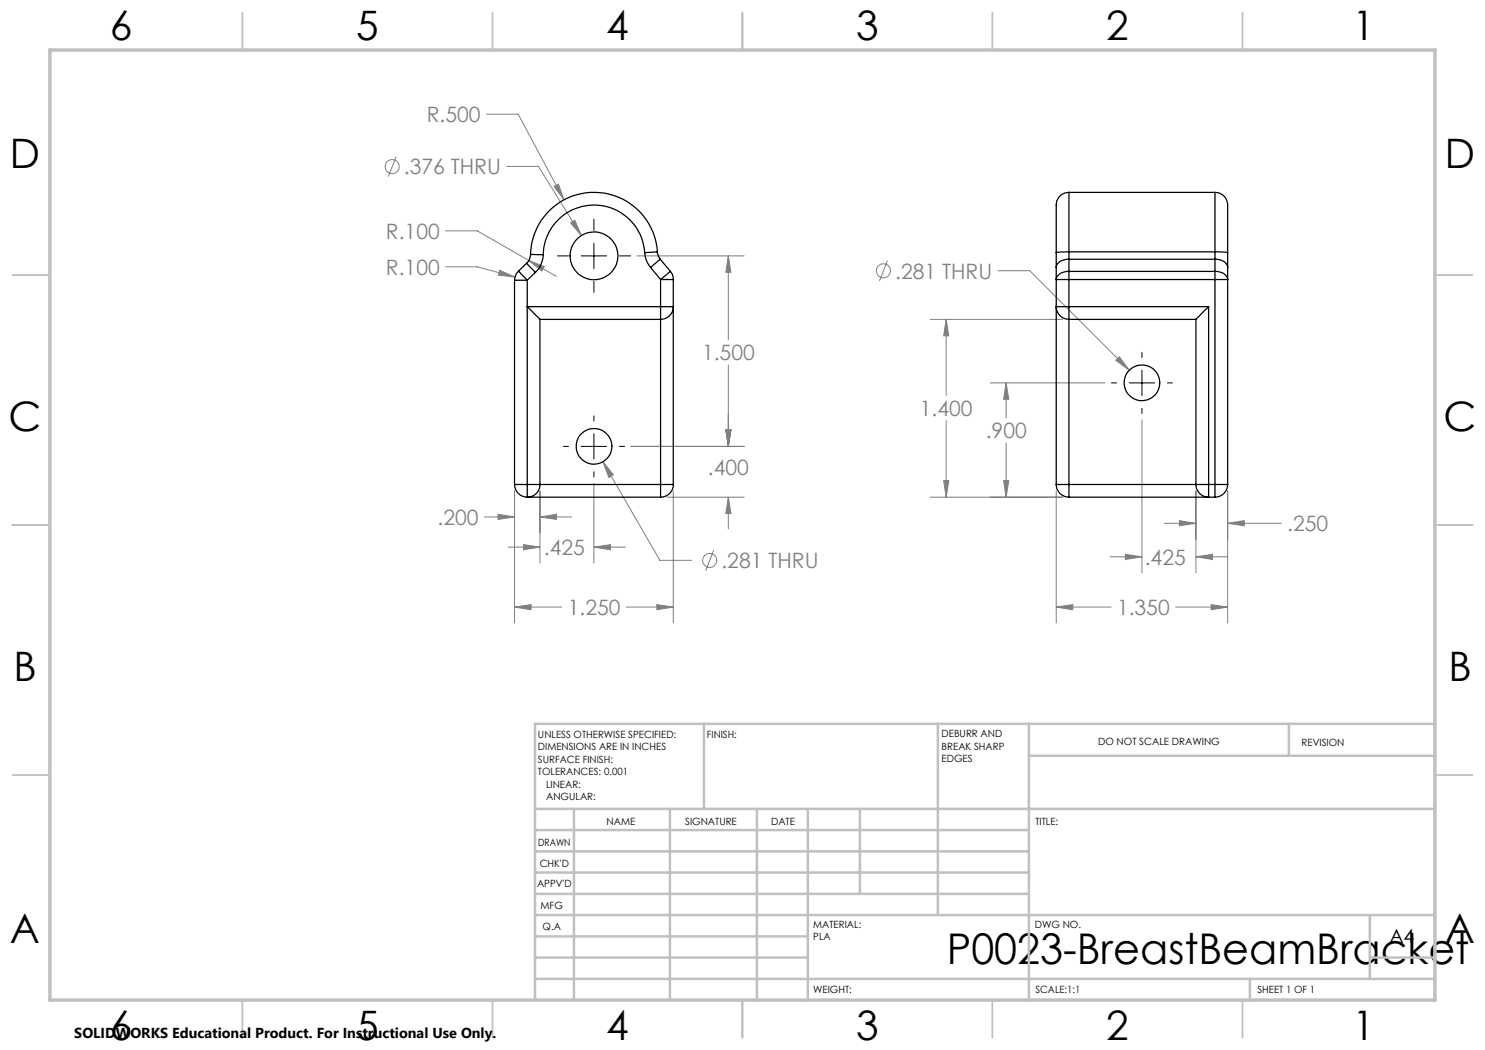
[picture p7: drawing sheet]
<svg xmlns="http://www.w3.org/2000/svg" width="297mm" height="210mm" viewBox="0 0 297 210" stroke-linecap="round" stroke-linejoin="round" font-family="sans-serif">
<g fill="none" stroke="#808080" stroke-width=".2">
<path d="M79.2 31.3l-1.6 4M97.3 22.9h6.3l9.2 17.1M101.4 33.3h6.3l8.6 13.8M110.8 37.3l.9-.5 1.1 3.2zM89.1 46.2h6.4l15.8 9.1M89.1 53.4h6.4l7.5 2M99.9 54.1l3.1 1.3-3.3-.4zM105.8 52.1l3.1 1.2-.5 .9zM114.1 44.6l.9-.5 1.3 3zM127.4 51.2h21.4M145.7 51.2l.5 3.3h-1zM145.7 51.2v16.8"/>
<path d="M177.5 52.2l-1.6 4M199.6 54.1h6.4l19.8 19.9M145.7 73v16.3M186.1 63.9h26.4M189.2 63.9l.6 3.3h-1.1zM189.2 63.9v15.2M198 76.6h23M201.2 76.6l.6 3.3h-1.1zM201.2 76.6v7M223.2 72.1l.7-.7 1.9 2.6zM102.9 98.2v26.4M108 98.2v14.4"/>
<path d="M118.8 96.7v15.9M120.6 92.3l2.1 2.7-.9 .5zM120.6 92.3l11.4 19.8h6.3M126.2 89.3h22.6M133.4 99.4h15.4M134.7 98.2v26.4M145.2 86h1l-.5 3.3zM145.7 99.4l.5 3.3h-1zM145.7 99.4v6.4M186.1 99.4h26.4M188.7 96.1h1.1l-.6 3.3zM189.2 84.1v15.3"/>
<path d="M200.7 96.1h1.1l-.6 3.3zM201.2 88.6v10.8M211.2 98.2v26.4M228.4 84v30.5M239.2 98.2v16.3M245.5 98.2v26.4M96.9 103.4h6M99.6 102.9l3.3 .5-3.3 .5zM101.6 109.4h6.4M104.7 108.9l3.3 .5-3.3 .6zM108 103.4l3.3-.5v1zM108 103.4h6.3"/>
<path d="M118.8 109.4l3.3-.5v1.1zM118.8 109.4h6.3M142.7 110.1l-1.6 4M222 111.4h6.4M225.1 110.9l3.3 .5-3.3 .5zM232.8 104.7h6.4M235.9 104.1l3.3 .6-3.3 .5zM239.2 111.4l3.3-.5v1zM239.2 111.4h6.3M245.5 104.7l3.3-.6v1.1zM245.5 104.7h10.8M102.9 121.4l3.3-.5v1z"/>
<path d="M102.9 121.4h9.5M125.3 121.4h9.4M131.4 120.9l3.3 .5-3.3 .5zM211.2 121.4l3.4-.5v1zM211.2 121.4h11M235.1 121.4h10.4M242.2 120.9l3.3 .5-3.3 .5z"/>
<circle cx="78.4" cy="33.3" r="1.4"/>
<circle cx="176.7" cy="54.2" r="1.41"/>
<circle cx="142" cy="112.1" r="1.41"/>
</g>
<g fill="none" stroke="#000" stroke-width=".2">
<path d="M111.5 51.2h2.2M116.2 51.2h5.1M118.8 43.8v2.3M118.8 48.6v5.1M118.8 56.3v2.2M123.9 51.2h2.2M222.3 76.6h1M225.8 76.6h5.1M228.4 70.5v1M228.4 74v5.1M233.5 76.6h1M112.7 89.3h1"/>
<path d="M116.2 89.3h5.1M118.8 83.2v1M118.8 86.7v5.1M118.8 94.4v1M123.9 89.3h1M228.4 81.7v1"/>
</g>
<g fill="none" stroke="#c0c0c0" stroke-width=".35">
<path d="M48.5 2.5v7.5M98.5 2.5v7.5M148.5 2.5v7.5M198.5 2.5v7.5M248.5 2.5v7.5M2.5 55h7.5M287 55h7.5M2.5 105h7.5M287 105h7.5M2.5 155h7.5M287 155h7.5M48.5 200v7.5"/>
<path d="M98.5 200v7.5M148.5 200v7.5M198.5 200v7.5M248.5 200v7.5"/>
</g>
<g fill="none" stroke="#c0c0c0" stroke-width=".5">
<path d="M140.8 144.8v17M187.6 144.8v38.2M205.8 144.8v55.2M205.8 151.2h81.2M257.8 144.8v6.4M287 144.8h-180v55.2M107 161.8h180M107 178.8h98.8M107 174.5h98.8M107 170.3h98.8M107 166h98.8M114.8 161.8v38.2"/>
<path d="M134 161.8v38.2M151.4 161.8v38.2M161.6 161.8v38.2M172 161.8v17M107 195.8h180M107 191.5h54.6M107 187.3h54.6M107 183h180M250 195.8v4.2M274 191.5h13M274 183v12.8"/>
</g>
<path d="M10 10h277v190h-277z" fill="none" stroke="#c0c0c0" stroke-width=".7"/>
<path d="M110.8 37.3l2 2.7-1.1-3.2zM114.1 44.6l2.2 2.5-1.3-3zM99.6 102.9l3.3 .5-3.3 .5zM108 103.4l3.3-.5v1zM120.6 92.3l1.2 3.2 .9-.5zM145.7 99.4l.5 3.3h-1zM145.2 86h1l-.5 3.3zM105.8 52.1l2.6 2.1 .5-.9zM99.9 54.1l-.2 .9 3.3 .4zM145.7 51.2l.5 3.3h-1zM145.2 86h1l-.5 3.3zM104.7 108.9l3.3 .5-3.3 .6zM118.8 109.4l3.3-.5v1.1zM102.9 121.4l3.3-.5v1zM131.4 120.9l3.3 .5-3.3 .5zM235.9 104.1l3.3 .6-3.3 .5zM245.5 104.7l3.3-.6v1.1zM189.2 63.9l.6 3.3h-1.1zM188.7 96.1h1.1l-.6 3.3zM200.7 96.1h1.1l-.6 3.3zM201.2 76.6l.6 3.3h-1.1zM225.1 110.9l3.3 .5-3.3 .5zM239.2 111.4l3.3-.5v1zM223.2 72.1l2.6 1.9-1.9-2.6zM211.2 121.4l3.4-.5v1zM242.2 120.9l3.3 .5-3.3 .5z" fill="#808080"/>
<g fill="none" stroke="#000" stroke-width=".25">
<path d="M213.8 38.5a2.74 2.74 0 0 0-2.6 3.4v8.6M213.8 38.5v11.9M213.8 38.5h29.2M243 38.5a2.74 2.74 0 0 1 2.5 3.4v8.6M243 38.5v11.9M102.9 56h2.5M102.9 56v40.9M103.7 54.2l1.7 1.8M103.7 54.2a2.54 2.54 0 0 0-.8 1.8M105.3 52.7l1.8 1.8M105.3 52.7l-1.6 1.5M105.4 56v40.9"/>
<path d="M106.1 50.9h2.6M106.1 50.9a2.39 2.39 0 0 1-.8 1.8M107.1 54.5l-1.7 1.5M108.7 50.9a5.3 5.3 0 0 1-1.6 3.6M128.9 50.5a10.2 10.2 0 0 0-10.3-9.5 10.2 10.2 0 0 0-9.9 9.9M128.9 50.5a5.2 5.2 0 0 0 1.2 3M130.1 53.5l2 2.4M131.5 50.4a12.7 12.7 0 0 0-13-11.9 12.7 12.7 0 0 0-12.4 12.4M131.5 50.4l-2.6 .1M131.5 50.4l.1 .6 .4 .8M132 51.8l-1.9 1.7M132 51.8l2.1 2.5"/>
<path d="M132.1 55.9h2.6M132.1 55.9v5.4M134.1 54.3l-2 1.6M134.1 54.3a2.44 2.44 0 0 1 .6 1.6M134.7 55.9v41M211.2 50.5v3M211.2 53.5v43.4M213.8 54.3v1.6M213.8 54.3a2.2 2.2 0 0 0-2.6 1.6h2.6M213.8 51.8a2.2 2.2 0 0 0-2.6 1.7M213.8 50.4v1.4M213.8 50.4l-2.6 .1"/>
<path d="M213.8 51.8v2.5M213.8 55.9v5.4M213.8 55.9h29.2M213.8 54.3h29.2M213.8 51.8h29.2M213.8 50.4h29.2M243 54.3a2.2 2.2 0 0 1 2.5 1.6h-2.5M243 54.3v1.6M243 51.8a2.2 2.2 0 0 1 2.5 1.7M243 50.4v1.4M243 50.4l2.5 .1M243 51.8v2.5"/>
<path d="M243 55.9v41M245.5 50.5v3M245.5 53.5v43.4M108 63.9v33M108 63.9h24.1M132.1 61.3h2.4a1.24 1.24 0 0 1-.3 1.5l-.9 .8-1.2 .3M132.1 61.3h-26.7l2.6 2.6M132.1 61.3v2.6M132.1 63.9v33M213.8 61.3v2.6M213.8 61.3h-2.5a2.5 2.5 0 0 0 2.5 2.6M213.8 63.9h25.4"/>
<path d="M213.8 61.3h27.9M213.8 63.9v33M239.2 63.9v33M241.7 61.3l-2.5 2.6M241.7 61.3v35.6M102.9 96.9a2.59 2.59 0 0 0 2.5 2.5M102.9 96.9h2.5M105.4 96.9h2.6M105.4 96.9v2.5M105.4 99.4h26.7M108 96.9a2.53 2.53 0 0 1-2.6 2.5M108 96.9h24.1"/>
<path d="M132.1 96.9h2.6M132.1 96.9v2.5M134.7 96.9a2.53 2.53 0 0 1-2.6 2.5M211.2 96.9a2.53 2.53 0 0 0 2.6 2.5M211.2 96.9h2.6M213.8 96.9v2.5M213.8 96.9h25.4M213.8 99.4h29.2M239.2 96.9a2.47 2.47 0 0 0 2.5 2.5v-2.5M239.2 96.9h2.5M241.7 96.9h1.3M243 96.9h2.5"/>
<path d="M243 96.9v2.5M245.5 96.9a2.53 2.53 0 0 1-2.5 2.5"/>
<circle cx="118.8" cy="51.2" r="4.8"/>
<circle cx="228.4" cy="76.6" r="3.6"/>
<circle cx="118.8" cy="89.3" r="3.6"/>
</g>
<text font-size="8.5" x="189.4" y="192.7">P0023-BreastBeamBracket</text>
<g font-size="8.1">
<text x="22" y="8">6</text>
<text x="71.2" y="8">5</text>
<text x="121.2" y="8">4</text>
<text x="171.3" y="8">3</text>
<text x="221.3" y="8">2</text>
<text x="270.5" y="8">1</text>
<text x="2" y="33.6">D</text>
<text x="289" y="33.6">D</text>
<text x="1.7" y="86.1">C</text>
<text x="288.7" y="86.1">C</text>
<text x="2.7" y="136.1">B</text>
<text x="289.7" y="136.1">B</text>
<text x="2" y="188.6">A</text>
<text x="289" y="188.6">A</text>
<text x="22" y="208">6</text>
<text x="71.2" y="208">5</text>
<text x="121.2" y="208">4</text>
<text x="171.3" y="208">3</text>
<text x="221.3" y="208">2</text>
<text x="270.5" y="208">1</text>
</g>
<g font-size="4.2" fill="#808080">
<text x="85.3" y="24.4">R.500</text>
<text x="80.8" y="34.9">.376 THRU</text>
<text x="77.2" y="47.8">R.100</text>
<text x="77.2" y="55">R.100</text>
<text x="179" y="55.7">.281 THRU</text>
<text x="140.4" y="72.1">1.500</text>
<text x="184" y="83.2">1.400</text>
<text x="197.2" y="87.7">.900</text>
<text x="141.6" y="94.9">.400</text>
<text x="87.5" y="105">.200</text>
<text x="257.4" y="106.2">.250</text>
<text x="108.8" y="111">.425</text>
<text x="144.3" y="113.6">.281 THRU</text>
<text x="229" y="113">.425</text>
<text x="113.6" y="123">1.250</text>
<text x="223.4" y="123">1.350</text>
</g>
<text font-size="3.9" x="277.9" y="188.5">A4</text>
<text font-size="2.9" x="14.9" y="207.6">SOLIDWORKS Educational Product. For Instructional Use Only.</text>
<g font-size="2">
<text x="107.6" y="147.6">UNLESS OTHERWISE SPECIFIED:</text>
<text x="141.4" y="147.6">FINISH:</text>
<text x="188.3" y="147.5">DEBURR AND</text>
<text x="188.3" y="150">BREAK SHARP</text>
<text x="219.6" y="149">DO NOT SCALE DRAWING</text>
<text x="260.3" y="149.2">REVISION</text>
<text x="107.6" y="150.1">DIMENSIONS ARE IN INCHES</text>
<text x="107.6" y="152.6">SURFACE FINISH:</text>
<text x="107.6" y="155.1">TOLERANCES: 0.001</text>
<text x="188.3" y="152.5">EDGES</text>
<text x="109.2" y="157.6">LINEAR:</text>
<text x="109.2" y="160.1">ANGULAR:</text>
<text x="121.3" y="165">NAME</text>
<text x="137" y="164.9">SIGNATURE</text>
<text x="154.2" y="164.9">DATE</text>
<text x="207.1" y="164.9">TITLE:</text>
<text x="107.6" y="169.1">DRAWN</text>
<text x="107.9" y="173.3">CHK'D</text>
<text x="107.4" y="177.4">APPV'D</text>
<text x="108.1" y="181.8">MFG</text>
<text x="108.5" y="186">Q.A</text>
<text x="162.6" y="185.5">MATERIAL:</text>
<text x="207" y="185.5">DWG NO.</text>
<text x="162.6" y="188">PLA</text>
<text x="162.6" y="198.5">WEIGHT:</text>
<text x="207.1" y="198.6">SCALE:1:1</text>
<text x="251.5" y="198.6">SHEET 1 OF 1</text>
</g>
</svg>
